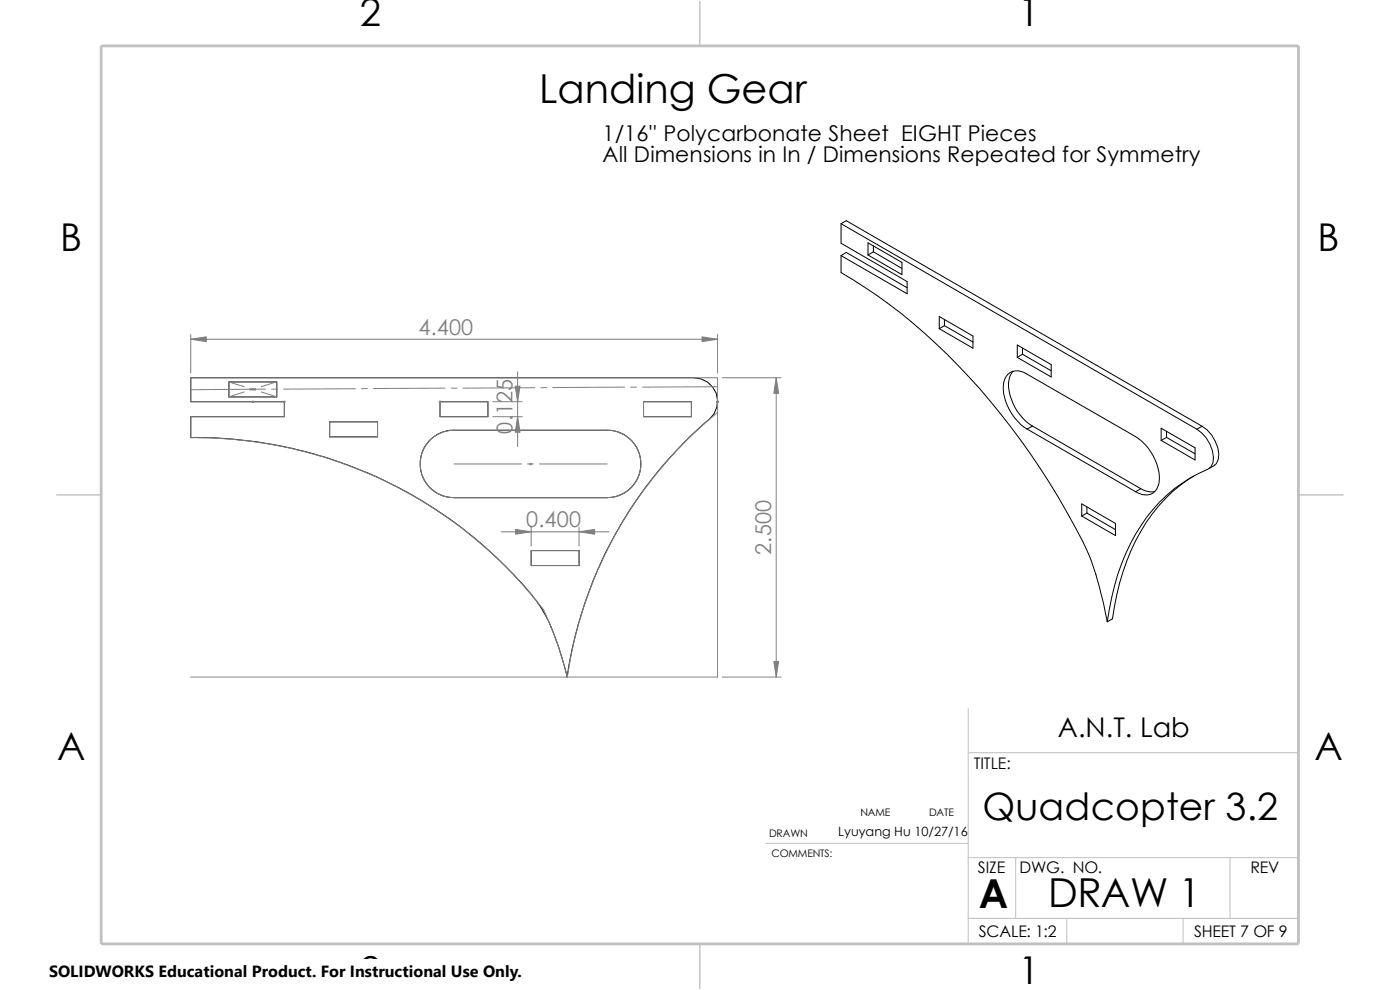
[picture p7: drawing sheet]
<svg xmlns="http://www.w3.org/2000/svg" width="297mm" height="210mm" viewBox="0 0 297 210" stroke-linecap="round" stroke-linejoin="round" font-family="sans-serif">
<path d="M205.4 159.7h70.1M205.4 150.3v49.9M275.5 150.3v49.9h-239.9M162.4 178.9h43M205.4 181.9h70.1M205.4 194.8h70.1M215.5 181.9v12.9M226.3 194.8v5.4M251 194.8v5.4M260.9 181.9v12.9" fill="none" stroke="#c0c0c0" stroke-width=".21"/>
<path d="M148.5 .2v9.5M11.9 105h9.6M275.5 105h9.5M148.5 200.2v9.6" fill="none" stroke="#c0c0c0" stroke-width=".3"/>
<path d="M21.5 9.7h254v190.5h-254z" fill="none" stroke="#c0c0c0" stroke-width=".59"/>
<g fill="none" stroke="#000" stroke-width=".21">
<path d="M178.4 54.2v3.6a123.2 123.2 0 0 1 36.1 32.8 147.3 147.3 0 0 1 16.8 27.7 81 81 0 0 1 3.6 13.6M178.4 47.5v4.1l14 8.1v2.6l-14-8.1M178.4 47.5l75.5 43.6M178.4 47.5l1.1-.7 75.5 43.6M178.4 54.2l1.1-.6 12.9 7.4M184.1 51.5l7.2 4.2v2.6l-7.2-4.2zM185.3 53.4l-1.2 .7M185.3 53.4l6 3.5M185.3 52.2v1.2M199.3 67.1l7.1 4.2v2.6l-7.1-4.2zM200.4 69.1l-1.1 .6M200.4 69.1l6 3.5"/>
<path d="M200.4 67.8v1.3M214.9 78.7a5.3 5.3 0 0 0-.7 5 11.1 11.1 0 0 0 4.8 6.7M215.8 73.2l7.2 4.1v2.7l-7.2-4.2zM216.9 75.1l-1.1 .7M216.9 75.1l6.1 3.6M216.9 73.9v1.2M48.6 81h10.1v3.2h-10.1zM69.9 89.5h10.2v3.2h-10.2zM93.3 85.2h10.2v3.2h-10.2zM136.5 85.2h10.2v3.2h-10.2zM217.9 91a10.8 10.8 0 0 1-5-9.8 2.86 2.86 0 0 1 4.3-2.2l23.7 13.6a10.8 10.8 0 0 1 5 9.9 2.82 2.82 0 0 1-4.3 2.1l-.7-.3M217.9 91l23 13.3"/>
<path d="M219 90.4l-1.1 .6M219 90.4l23 13.3M246.3 90.8l7.2 4.2v2.6l-7.2-4.2zM247.5 92.8l-1.2 .6M247.5 92.8l6 3.5M247.5 91.5v1.3M253.9 91.1a7.5 7.5 0 0 1 3.4 7l-.4 .9-.7 .6a32 32 0 0 0-16.4 15.8 49.7 49.7 0 0 0-4.9 16.5M255 90.4a7.4 7.4 0 0 1 3.4 7.1l-.4 .9-.3 .2M255 90.4l-1.1 .7M257.7 98.7l-1.1 .7M96.3 105.5l-2.2-.3-1.4-.6-1.2-.9-1.4-1.7-.6-1.4-.3-1.5v-1.4l.3-1.5 .9-1.9 1.1-1.2 1.2-.9 2.1-.8 .8-.1h34.2l1.2 .3 1.1 .4 1.5 1.1 1.4 1.7 .8 2.1 .1 2.5-.3 1.2-.6 1.4-.9 1.2-1.2 1.1-1.4 .7-1.2 .4-1.5 .2h-32.5M112.7 116.8h10.2v3.2h-10.2z"/>
<path d="M229.5 106.9l7.1 4.1v2.6l-7.1-4.1zM230.6 108.8l-1.1 .7M230.6 108.8l6 3.6M230.6 107.5v1.3M242 103.7a4.3 4.3 0 0 0 3 .6M242 103.7l-1.1 .6M253.2 101a34.2 34.2 0 0 0-14.1 18 53.3 53.3 0 0 0-3.1 12.3l-1.1 .6M116.9 133.1l-1-2.3-1.1-1.9a58.8 58.8 0 0 0-9-10.2 93.4 93.4 0 0 0-65.3-25.9v-4.4h19.8v-3.2h-19.8v-5.1h106.7a5.1 5.1 0 0 1 4.9 3.8 5.1 5.1 0 0 1-2.5 5.7 89.2 89.2 0 0 0-29.3 54M116.9 133l1.7 4.5 1.8 6.1"/>
</g>
<g fill="none" stroke="#808080" stroke-width=".21">
<path d="M40.5 71v8.2M40.5 72h111.7M109.8 78.9v15.8M152.2 71v8.2M48.6 81l3.2 1M48.6 81h10.1v3.2M48.6 84.2h10.1M48.6 81v3.2M51.8 83.1l-3.2 1.1M53 82.4l1.2 .4M53.5 85.1l.3 .3M53.5 82.6h.3"/>
<path d="M53.5 82.5l.3 .3M53.6 82.5v.3M53.6 85.1v.3M53.8 85.1l-.3 .3M53.8 82.5l-.3 .3M54.2 82.4l-1.2 .4M55.4 83.1l3.3 1.1M56.3 82.5l-15.8 .2M57.6 82.5h1.3M58.7 81l-3.3 1M60.2 85.1l.3 .3M60.3 85.1v3.3h-19.8v4.4a93.2 93.2 0 0 1 74.8 36.5 75.6 75.6 0 0 1 5.1 14.3 88.5 88.5 0 0 1 31.8-56.1"/>
<path d="M60.5 85.1l-.3 .3M60.5 85.2h-20v-5.1h111.7v63.5h-111.7M69.9 89.5h10.2v3.2h-10.2zM75.4 82.5h-15.2M77.9 82.4l-1.2 .1M91.2 93.4a7.4 7.4 0 0 1 5.1-2.1h32.5a7.2 7.2 0 0 1 7.2 7.1 7.2 7.2 0 0 1-7.2 7.2h-32.5a7.1 7.1 0 0 1-6.6-4.4 7.1 7.1 0 0 1 1.5-7.8zM93.2 85.1l.3 .3M93.3 85.1v3.3h10.2v-3.2h-10.3M93.5 85.1l-.3 .3M94.4 82.3l-15.2 .1M95.7 82.3h1.2M96.3 98.4h14.4"/>
<path d="M104.5 88.4h6.3M104.5 85.2h6.3M111.9 98.4h1.3M112.4 98.3l.3 .3M112.6 98.3v.3M112.7 98.3l-.3 .3M113.5 82.3h-15.3M114.5 98.4h14.3M116 82.2l-1.3 .1M132.5 82.1l-15.2 .1M133.8 82.1h1.2M136.5 85.2h10.2v3.2h-10.2z"/>
<path d="M152.1 85.2h.3M152.1 85.1l.3 .3M152.2 82l-15.9 .1M152.4 85.1l-.3 .3M153.2 80.1h12.5M164.7 80.1v63.5M106.3 112.8h22.9M112.7 116.8h10.2v3.2h-10.2zM112.7 111.8v4M122.9 111.8v4M153.2 143.6h12.5"/>
</g>
<g fill="#808080" stroke="#808080" stroke-width=".21">
<path d="M109.8 88.4l.5 3.3h-1z"/>
<path d="M109.3 81.9h1l-.5 3.3z"/>
<path d="M148.9 71.5l3.3 .5-3.3 .5z"/>
<path d="M40.5 72l3.3-.5v1z"/>
<path d="M109.4 112.3l3.3 .5-3.3 .5z"/>
<path d="M122.9 112.8l3.3-.5v1z"/>
<path d="M164.7 80.1l.5 3.3h-1z"/>
<path d="M164.2 140.3h1l-.5 3.3z"/>
</g>
<path d="M10.4 203.6h100.4v6.4h-100.4z" fill="#fff"/>
<g font-size="8.5">
<text x="114.4" y="21.8">Landing Gear</text>
<text x="207.6" y="192.5">A</text>
<text x="222.4" y="192.4">DRAW 1</text>
</g>
<g font-size="8.1">
<text x="76.4" y="5.5">2</text>
<text x="216.1" y="5.5">1</text>
<text x="12.8" y="53.2">B</text>
<text x="279.5" y="53.2">B</text>
<text x="12.1" y="161.1">A</text>
<text x="278.8" y="161.1">A</text>
<text x="76.4" y="208.7">2</text>
<text x="216.1" y="208.7">1</text>
</g>
<text font-size="8" x="208.4" y="173.9">Quadcopter 3.2</text>
<text font-size="5.8" x="224.5" y="156.3">A.N.T. Lab</text>
<g font-size="4.6">
<text x="127.8" y="29.9">1/16'' Polycarbonate Sheet EIGHT Pieces</text>
<text x="127.8" y="34.4">All Dimensions in In / Dimensions Repeated for Symmetry</text>
</g>
<g font-size="4.6" fill="#808080">
<text x="88.8" y="71">4.400</text>
<text x="108.7" y="92" transform="rotate(-90 108.7 92)">0.125</text>
<text x="111.6" y="111.9">0.400</text>
<text x="163.6" y="117.7" transform="rotate(-90 163.6 117.7)">2.500</text>
</g>
<g font-size="3.4">
<text x="206.6" y="163.1">TITLE:</text>
<text x="207.5" y="185.1">SIZE</text>
<text x="216.3" y="185.2">DWG. NO.</text>
<text x="265.3" y="185.3">REV</text>
<text x="207.6" y="198.7">SCALE: 1:2</text>
<text x="253.3" y="198.7">SHEET 7 OF 9</text>
<text x="10.4" y="207.3">SOLIDWORKS Educational Product. For Instructional Use Only.</text>
</g>
<text font-size="2.7" x="177.8" y="177.3">Lyuyang Hu 10/27/16</text>
<g font-size="2.2">
<text x="182.5" y="173.1">NAME</text>
<text x="197.1" y="173.1">DATE</text>
<text x="163.2" y="177.5">DRAWN</text>
<text x="163.7" y="181.7">COMMENTS:</text>
</g>
</svg>
